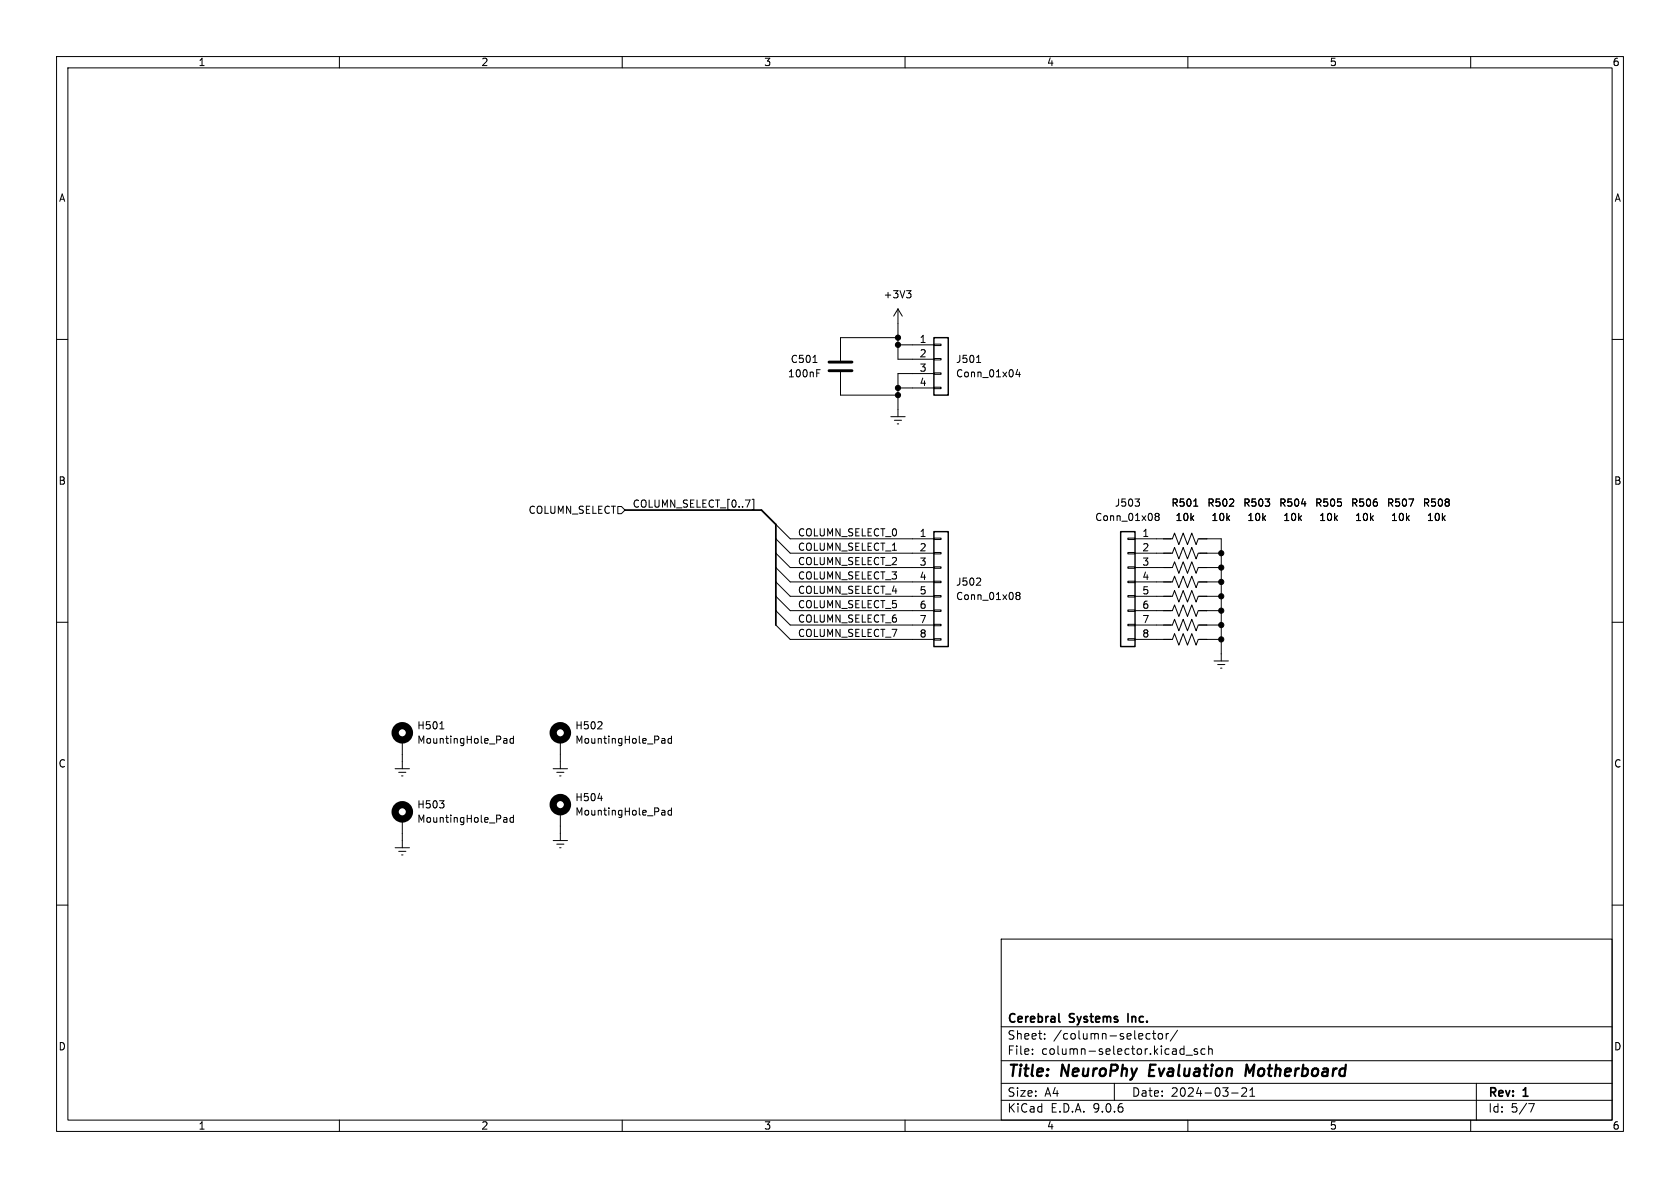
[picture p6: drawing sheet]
(kicad_sch
 (version 20250114)
 (generator "eeschema")
 (generator_version "9.0")
 (paper "A4")
 (title_block
  (title "NeuroPhy Evaluation Motherboard")
  (date "2024-03-21")
  (rev "1")
  (company "Cerebral Systems Inc."))
 (lib_symbols
  (symbol "Connector_Generic:Conn_01x04"
   (pin_names
    (offset 1.016) (hide yes)) (exclude_from_sim no) (in_bom yes) (on_board yes)
   (property "Reference" "J" (at 0 5.08 0) (effects (font (size 1.27 1.27))))
   (property "Value" "Conn_01x04" (at 0 -7.62 0) (effects (font (size 1.27 1.27))))
   (property "Footprint" "" (at 0 0 0) (effects (font (size 1.27 1.27)) (hide yes)))
   (property "Datasheet" "~" (at 0 0 0) (effects (font (size 1.27 1.27)) (hide yes)))
   (property "Description" "Generic connector, single row, 01x04, script generated (kicad-library-utils/schlib/autogen/connector/)" (at 0 0 0) (effects (font (size 1.27 1.27)) (hide yes)))
   (symbol "Conn_01x04_1_1"
    (rectangle (start -1.27 3.81) (end 1.27 -6.35) (stroke (width 0.254) (type default)) (fill (type background)))
    (rectangle (start -1.27 2.667) (end 0 2.413) (stroke (width 0.1524) (type default)) (fill (type none)))
    (rectangle (start -1.27 0.127) (end 0 -0.127) (stroke (width 0.1524) (type default)) (fill (type none)))
    (rectangle (start -1.27 -2.413) (end 0 -2.667) (stroke (width 0.1524) (type default)) (fill (type none)))
    (rectangle (start -1.27 -4.953) (end 0 -5.207) (stroke (width 0.1524) (type default)) (fill (type none)))
    (pin passive line (at -5.08 2.54 0) (length 3.81) (name "Pin_1" (effects (font (size 1.27 1.27)))) (number "1" (effects (font (size 1.27 1.27)))))
    (pin passive line (at -5.08 0 0) (length 3.81) (name "Pin_2" (effects (font (size 1.27 1.27)))) (number "2" (effects (font (size 1.27 1.27)))))
    (pin passive line (at -5.08 -2.54 0) (length 3.81) (name "Pin_3" (effects (font (size 1.27 1.27)))) (number "3" (effects (font (size 1.27 1.27)))))
    (pin passive line (at -5.08 -5.08 0) (length 3.81) (name "Pin_4" (effects (font (size 1.27 1.27)))) (number "4" (effects (font (size 1.27 1.27))))))
   (embedded_fonts no))
  (symbol "Connector_Generic:Conn_01x08"
   (pin_names
    (offset 1.016) (hide yes)) (exclude_from_sim no) (in_bom yes) (on_board yes)
   (property "Reference" "J" (at 0 10.16 0) (effects (font (size 1.27 1.27))))
   (property "Value" "Conn_01x08" (at 0 -12.7 0) (effects (font (size 1.27 1.27))))
   (property "Footprint" "" (at 0 0 0) (effects (font (size 1.27 1.27)) (hide yes)))
   (property "Datasheet" "~" (at 0 0 0) (effects (font (size 1.27 1.27)) (hide yes)))
   (property "Description" "Generic connector, single row, 01x08, script generated (kicad-library-utils/schlib/autogen/connector/)" (at 0 0 0) (effects (font (size 1.27 1.27)) (hide yes)))
   (symbol "Conn_01x08_1_1"
    (rectangle (start -1.27 8.89) (end 1.27 -11.43) (stroke (width 0.254) (type default)) (fill (type background)))
    (rectangle (start -1.27 7.747) (end 0 7.493) (stroke (width 0.1524) (type default)) (fill (type none)))
    (rectangle (start -1.27 5.207) (end 0 4.953) (stroke (width 0.1524) (type default)) (fill (type none)))
    (rectangle (start -1.27 2.667) (end 0 2.413) (stroke (width 0.1524) (type default)) (fill (type none)))
    (rectangle (start -1.27 0.127) (end 0 -0.127) (stroke (width 0.1524) (type default)) (fill (type none)))
    (rectangle (start -1.27 -2.413) (end 0 -2.667) (stroke (width 0.1524) (type default)) (fill (type none)))
    (rectangle (start -1.27 -4.953) (end 0 -5.207) (stroke (width 0.1524) (type default)) (fill (type none)))
    (rectangle (start -1.27 -7.493) (end 0 -7.747) (stroke (width 0.1524) (type default)) (fill (type none)))
    (rectangle (start -1.27 -10.033) (end 0 -10.287) (stroke (width 0.1524) (type default)) (fill (type none)))
    (pin passive line (at -5.08 7.62 0) (length 3.81) (name "Pin_1" (effects (font (size 1.27 1.27)))) (number "1" (effects (font (size 1.27 1.27)))))
    (pin passive line (at -5.08 5.08 0) (length 3.81) (name "Pin_2" (effects (font (size 1.27 1.27)))) (number "2" (effects (font (size 1.27 1.27)))))
    (pin passive line (at -5.08 2.54 0) (length 3.81) (name "Pin_3" (effects (font (size 1.27 1.27)))) (number "3" (effects (font (size 1.27 1.27)))))
    (pin passive line (at -5.08 0 0) (length 3.81) (name "Pin_4" (effects (font (size 1.27 1.27)))) (number "4" (effects (font (size 1.27 1.27)))))
    (pin passive line (at -5.08 -2.54 0) (length 3.81) (name "Pin_5" (effects (font (size 1.27 1.27)))) (number "5" (effects (font (size 1.27 1.27)))))
    (pin passive line (at -5.08 -5.08 0) (length 3.81) (name "Pin_6" (effects (font (size 1.27 1.27)))) (number "6" (effects (font (size 1.27 1.27)))))
    (pin passive line (at -5.08 -7.62 0) (length 3.81) (name "Pin_7" (effects (font (size 1.27 1.27)))) (number "7" (effects (font (size 1.27 1.27)))))
    (pin passive line (at -5.08 -10.16 0) (length 3.81) (name "Pin_8" (effects (font (size 1.27 1.27)))) (number "8" (effects (font (size 1.27 1.27))))))
   (embedded_fonts no))
  (symbol "Device:C"
   (pin_numbers (hide yes))
   (pin_names
    (offset 0.254)) (exclude_from_sim no) (in_bom yes) (on_board yes)
   (property "Reference" "C" (at 0.635 2.54 0) (effects (font (size 1.27 1.27)) (justify left)))
   (property "Value" "C" (at 0.635 -2.54 0) (effects (font (size 1.27 1.27)) (justify left)))
   (property "Footprint" "" (at 0.9652 -3.81 0) (effects (font (size 1.27 1.27)) (hide yes)))
   (property "Datasheet" "~" (at 0 0 0) (effects (font (size 1.27 1.27)) (hide yes)))
   (property "Description" "Unpolarized capacitor" (at 0 0 0) (effects (font (size 1.27 1.27)) (hide yes)))
   (symbol "C_0_1"
    (polyline (pts (xy -2.032 0.762) (xy 2.032 0.762)) (stroke (width 0.508) (type default)) (fill (type none)))
    (polyline (pts (xy -2.032 -0.762) (xy 2.032 -0.762)) (stroke (width 0.508) (type default)) (fill (type none))))
   (symbol "C_1_1"
    (pin passive line (at 0 3.81 270) (length 2.794) (name "~" (effects (font (size 1.27 1.27)))) (number "1" (effects (font (size 1.27 1.27)))))
    (pin passive line (at 0 -3.81 90) (length 2.794) (name "~" (effects (font (size 1.27 1.27)))) (number "2" (effects (font (size 1.27 1.27))))))
   (embedded_fonts no))
  (symbol "Device:R_US"
   (pin_numbers (hide yes))
   (pin_names
    (offset 0)) (exclude_from_sim no) (in_bom yes) (on_board yes)
   (property "Reference" "R" (at 2.54 0 90) (effects (font (size 1.27 1.27))))
   (property "Value" "R_US" (at -2.54 0 90) (effects (font (size 1.27 1.27))))
   (property "Footprint" "" (at 1.016 -0.254 90) (effects (font (size 1.27 1.27)) (hide yes)))
   (property "Datasheet" "~" (at 0 0 0) (effects (font (size 1.27 1.27)) (hide yes)))
   (property "Description" "Resistor, US symbol" (at 0 0 0) (effects (font (size 1.27 1.27)) (hide yes)))
   (symbol "R_US_0_1"
    (polyline (pts (xy 0 2.286) (xy 0 2.54)) (stroke (width 0) (type default)) (fill (type none)))
    (polyline (pts (xy 0 2.286) (xy 1.016 1.905) (xy 0 1.524) (xy -1.016 1.143) (xy 0 0.762)) (stroke (width 0) (type default)) (fill (type none)))
    (polyline (pts (xy 0 0.762) (xy 1.016 0.381) (xy 0 0) (xy -1.016 -0.381) (xy 0 -0.762)) (stroke (width 0) (type default)) (fill (type none)))
    (polyline (pts (xy 0 -0.762) (xy 1.016 -1.143) (xy 0 -1.524) (xy -1.016 -1.905) (xy 0 -2.286)) (stroke (width 0) (type default)) (fill (type none)))
    (polyline (pts (xy 0 -2.286) (xy 0 -2.54)) (stroke (width 0) (type default)) (fill (type none))))
   (symbol "R_US_1_1"
    (pin passive line (at 0 3.81 270) (length 1.27) (name "~" (effects (font (size 1.27 1.27)))) (number "1" (effects (font (size 1.27 1.27)))))
    (pin passive line (at 0 -3.81 90) (length 1.27) (name "~" (effects (font (size 1.27 1.27)))) (number "2" (effects (font (size 1.27 1.27))))))
   (embedded_fonts no))
  (symbol "Mechanical:MountingHole_Pad"
   (pin_numbers (hide yes))
   (pin_names
    (offset 1.016) (hide yes)) (exclude_from_sim no) (in_bom yes) (on_board yes)
   (property "Reference" "H" (at 0 6.35 0) (effects (font (size 1.27 1.27))))
   (property "Value" "MountingHole_Pad" (at 0 4.445 0) (effects (font (size 1.27 1.27))))
   (property "Footprint" "" (at 0 0 0) (effects (font (size 1.27 1.27)) (hide yes)))
   (property "Datasheet" "~" (at 0 0 0) (effects (font (size 1.27 1.27)) (hide yes)))
   (property "Description" "Mounting Hole with connection" (at 0 0 0) (effects (font (size 1.27 1.27)) (hide yes)))
   (symbol "MountingHole_Pad_0_1"
    (circle (center 0 1.27) (radius 1.27) (stroke (width 1.27) (type default)) (fill (type none))))
   (symbol "MountingHole_Pad_1_1"
    (pin input line (at 0 -2.54 90) (length 2.54) (name "1" (effects (font (size 1.27 1.27)))) (number "1" (effects (font (size 1.27 1.27))))))
   (embedded_fonts no))
  (symbol "power:+3V3"
   (power)
   (pin_names
    (offset 0)) (exclude_from_sim no) (in_bom yes) (on_board yes)
   (property "Reference" "#PWR" (at 0 -3.81 0) (effects (font (size 1.27 1.27)) (hide yes)))
   (property "Value" "+3V3" (at 0 3.556 0) (effects (font (size 1.27 1.27))))
   (property "Footprint" "" (at 0 0 0) (effects (font (size 1.27 1.27)) (hide yes)))
   (property "Datasheet" "" (at 0 0 0) (effects (font (size 1.27 1.27)) (hide yes)))
   (property "Description" "Power symbol creates a global label with name \"+3V3\"" (at 0 0 0) (effects (font (size 1.27 1.27)) (hide yes)))
   (symbol "+3V3_0_1"
    (polyline (pts (xy -0.762 1.27) (xy 0 2.54)) (stroke (width 0) (type default)) (fill (type none)))
    (polyline (pts (xy 0 2.54) (xy 0.762 1.27)) (stroke (width 0) (type default)) (fill (type none)))
    (polyline (pts (xy 0 0) (xy 0 2.54)) (stroke (width 0) (type default)) (fill (type none))))
   (symbol "+3V3_1_1"
    (pin power_in line (at 0 0 90) (length 0) (hide yes) (name "+3V3" (effects (font (size 1.27 1.27)))) (number "1" (effects (font (size 1.27 1.27))))))
   (embedded_fonts no))
  (symbol "power:Earth"
   (power)
   (pin_names
    (offset 0)) (exclude_from_sim no) (in_bom yes) (on_board yes)
   (property "Reference" "#PWR" (at 0 -6.35 0) (effects (font (size 1.27 1.27)) (hide yes)))
   (property "Value" "Earth" (at 0 -3.81 0) (effects (font (size 1.27 1.27)) (hide yes)))
   (property "Footprint" "" (at 0 0 0) (effects (font (size 1.27 1.27)) (hide yes)))
   (property "Datasheet" "~" (at 0 0 0) (effects (font (size 1.27 1.27)) (hide yes)))
   (property "Description" "Power symbol creates a global label with name \"Earth\"" (at 0 0 0) (effects (font (size 1.27 1.27)) (hide yes)))
   (symbol "Earth_0_1"
    (polyline (pts (xy -0.635 -1.905) (xy 0.635 -1.905)) (stroke (width 0) (type default)) (fill (type none)))
    (polyline (pts (xy -0.127 -2.54) (xy 0.127 -2.54)) (stroke (width 0) (type default)) (fill (type none)))
    (polyline (pts (xy 0 -1.27) (xy 0 0)) (stroke (width 0) (type default)) (fill (type none)))
    (polyline (pts (xy 1.27 -1.27) (xy -1.27 -1.27)) (stroke (width 0) (type default)) (fill (type none))))
   (symbol "Earth_1_1"
    (pin power_in line (at 0 0 270) (length 0) (hide yes) (name "Earth" (effects (font (size 1.27 1.27)))) (number "1" (effects (font (size 1.27 1.27))))))
   (embedded_fonts no)))
 (junction
  (at 158.75 60.96)
  (diameter 0)
  (color 0 0 0 0))
 (junction
  (at 215.9 113.03)
  (diameter 0)
  (color 0 0 0 0))
 (junction
  (at 215.9 110.49)
  (diameter 0)
  (color 0 0 0 0))
 (junction
  (at 215.9 105.41)
  (diameter 0)
  (color 0 0 0 0))
 (junction
  (at 215.9 100.33)
  (diameter 0)
  (color 0 0 0 0))
 (junction
  (at 158.75 68.58)
  (diameter 0)
  (color 0 0 0 0))
 (junction
  (at 215.9 102.87)
  (diameter 0)
  (color 0 0 0 0))
 (junction
  (at 158.75 59.69)
  (diameter 0)
  (color 0 0 0 0))
 (junction
  (at 215.9 107.95)
  (diameter 0)
  (color 0 0 0 0))
 (junction
  (at 158.75 69.85)
  (diameter 0)
  (color 0 0 0 0))
 (junction
  (at 215.9 97.79)
  (diameter 0)
  (color 0 0 0 0))
 (bus_entry
  (at 137.16 100.33)
  (size 2.54 2.54)
  (stroke (width 0) (type default)))
 (bus_entry
  (at 137.16 92.71)
  (size 2.54 2.54)
  (stroke (width 0) (type default)))
 (bus_entry
  (at 137.16 102.87)
  (size 2.54 2.54)
  (stroke (width 0) (type default)))
 (bus_entry
  (at 137.16 110.49)
  (size 2.54 2.54)
  (stroke (width 0) (type default)))
 (bus_entry
  (at 137.16 107.95)
  (size 2.54 2.54)
  (stroke (width 0) (type default)))
 (bus_entry
  (at 137.16 105.41)
  (size 2.54 2.54)
  (stroke (width 0) (type default)))
 (bus_entry
  (at 137.16 95.25)
  (size 2.54 2.54)
  (stroke (width 0) (type default)))
 (bus_entry
  (at 137.16 97.79)
  (size 2.54 2.54)
  (stroke (width 0) (type default)))
 (wire
  (pts (xy 158.75 60.96) (xy 158.75 63.5))
  (stroke (width 0) (type default)))
 (wire
  (pts (xy 158.75 59.69) (xy 158.75 60.96))
  (stroke (width 0) (type default)))
 (wire
  (pts (xy 215.9 100.33) (xy 215.9 102.87))
  (stroke (width 0) (type default)))
 (wire
  (pts (xy 204.47 100.33) (xy 205.74 100.33))
  (stroke (width 0) (type default)))
 (wire
  (pts (xy 71.12 147.32) (xy 71.12 148.59))
  (stroke (width 0) (type default)))
 (wire
  (pts (xy 161.29 66.04) (xy 158.75 66.04))
  (stroke (width 0) (type default)))
 (wire
  (pts (xy 204.47 102.87) (xy 205.74 102.87))
  (stroke (width 0) (type default)))
 (wire
  (pts (xy 139.7 97.79) (xy 161.29 97.79))
  (stroke (width 0) (type default)))
 (wire
  (pts (xy 213.36 97.79) (xy 215.9 97.79))
  (stroke (width 0) (type default)))
 (wire
  (pts (xy 158.75 69.85) (xy 158.75 72.39))
  (stroke (width 0) (type default)))
 (wire
  (pts (xy 158.75 68.58) (xy 161.29 68.58))
  (stroke (width 0) (type default)))
 (bus
  (pts (xy 137.16 95.25) (xy 137.16 97.79))
  (stroke (width 0) (type default)))
 (wire
  (pts (xy 139.7 113.03) (xy 161.29 113.03))
  (stroke (width 0) (type default)))
 (wire
  (pts (xy 148.59 59.69) (xy 158.75 59.69))
  (stroke (width 0) (type default)))
 (wire
  (pts (xy 215.9 113.03) (xy 215.9 115.57))
  (stroke (width 0) (type default)))
 (wire
  (pts (xy 161.29 60.96) (xy 158.75 60.96))
  (stroke (width 0) (type default)))
 (wire
  (pts (xy 148.59 69.85) (xy 158.75 69.85))
  (stroke (width 0) (type default)))
 (bus
  (pts (xy 137.16 105.41) (xy 137.16 107.95))
  (stroke (width 0) (type default)))
 (wire
  (pts (xy 215.9 110.49) (xy 215.9 113.03))
  (stroke (width 0) (type default)))
 (wire
  (pts (xy 71.12 133.35) (xy 71.12 134.62))
  (stroke (width 0) (type default)))
 (wire
  (pts (xy 148.59 68.58) (xy 148.59 69.85))
  (stroke (width 0) (type default)))
 (wire
  (pts (xy 99.06 146.05) (xy 99.06 147.32))
  (stroke (width 0) (type default)))
 (bus
  (pts (xy 137.16 92.71) (xy 134.62 90.17))
  (stroke (width 0) (type default)))
 (bus
  (pts (xy 110.49 90.17) (xy 134.62 90.17))
  (stroke (width 0) (type default)))
 (bus
  (pts (xy 137.16 107.95) (xy 137.16 110.49))
  (stroke (width 0) (type default)))
 (wire
  (pts (xy 215.9 107.95) (xy 215.9 110.49))
  (stroke (width 0) (type default)))
 (bus
  (pts (xy 137.16 102.87) (xy 137.16 105.41))
  (stroke (width 0) (type default)))
 (wire
  (pts (xy 139.7 105.41) (xy 161.29 105.41))
  (stroke (width 0) (type default)))
 (wire
  (pts (xy 139.7 107.95) (xy 161.29 107.95))
  (stroke (width 0) (type default)))
 (wire
  (pts (xy 215.9 105.41) (xy 215.9 107.95))
  (stroke (width 0) (type default)))
 (wire
  (pts (xy 139.7 102.87) (xy 161.29 102.87))
  (stroke (width 0) (type default)))
 (bus
  (pts (xy 137.16 92.71) (xy 137.16 95.25))
  (stroke (width 0) (type default)))
 (wire
  (pts (xy 161.29 63.5) (xy 158.75 63.5))
  (stroke (width 0) (type default)))
 (wire
  (pts (xy 215.9 95.25) (xy 215.9 97.79))
  (stroke (width 0) (type default)))
 (wire
  (pts (xy 204.47 113.03) (xy 205.74 113.03))
  (stroke (width 0) (type default)))
 (wire
  (pts (xy 158.75 66.04) (xy 158.75 68.58))
  (stroke (width 0) (type default)))
 (wire
  (pts (xy 204.47 105.41) (xy 205.74 105.41))
  (stroke (width 0) (type default)))
 (wire
  (pts (xy 213.36 110.49) (xy 215.9 110.49))
  (stroke (width 0) (type default)))
 (wire
  (pts (xy 139.7 100.33) (xy 161.29 100.33))
  (stroke (width 0) (type default)))
 (wire
  (pts (xy 213.36 113.03) (xy 215.9 113.03))
  (stroke (width 0) (type default)))
 (wire
  (pts (xy 158.75 57.15) (xy 158.75 59.69))
  (stroke (width 0) (type default)))
 (bus
  (pts (xy 137.16 97.79) (xy 137.16 100.33))
  (stroke (width 0) (type default)))
 (wire
  (pts (xy 213.36 107.95) (xy 215.9 107.95))
  (stroke (width 0) (type default)))
 (wire
  (pts (xy 139.7 110.49) (xy 161.29 110.49))
  (stroke (width 0) (type default)))
 (wire
  (pts (xy 204.47 95.25) (xy 205.74 95.25))
  (stroke (width 0) (type default)))
 (wire
  (pts (xy 158.75 68.58) (xy 158.75 69.85))
  (stroke (width 0) (type default)))
 (wire
  (pts (xy 213.36 100.33) (xy 215.9 100.33))
  (stroke (width 0) (type default)))
 (wire
  (pts (xy 148.59 59.69) (xy 148.59 60.96))
  (stroke (width 0) (type default)))
 (wire
  (pts (xy 99.06 133.35) (xy 99.06 134.62))
  (stroke (width 0) (type default)))
 (wire
  (pts (xy 213.36 102.87) (xy 215.9 102.87))
  (stroke (width 0) (type default)))
 (wire
  (pts (xy 139.7 95.25) (xy 161.29 95.25))
  (stroke (width 0) (type default)))
 (wire
  (pts (xy 204.47 107.95) (xy 205.74 107.95))
  (stroke (width 0) (type default)))
 (wire
  (pts (xy 215.9 97.79) (xy 215.9 100.33))
  (stroke (width 0) (type default)))
 (wire
  (pts (xy 213.36 105.41) (xy 215.9 105.41))
  (stroke (width 0) (type default)))
 (bus
  (pts (xy 137.16 100.33) (xy 137.16 102.87))
  (stroke (width 0) (type default)))
 (wire
  (pts (xy 204.47 110.49) (xy 205.74 110.49))
  (stroke (width 0) (type default)))
 (wire
  (pts (xy 215.9 102.87) (xy 215.9 105.41))
  (stroke (width 0) (type default)))
 (wire
  (pts (xy 204.47 97.79) (xy 205.74 97.79))
  (stroke (width 0) (type default)))
 (wire
  (pts (xy 213.36 95.25) (xy 215.9 95.25))
  (stroke (width 0) (type default)))
 (label "COLUMN_SELECT_5"
  (at 140.97 107.95 0)
  (effects (font (size 1.27 1.27)) (justify left bottom)))
 (label "COLUMN_SELECT_6"
  (at 140.97 110.49 0)
  (effects (font (size 1.27 1.27)) (justify left bottom)))
 (label "COLUMN_SELECT_7"
  (at 140.97 113.03 0)
  (effects (font (size 1.27 1.27)) (justify left bottom)))
 (label "COLUMN_SELECT_0"
  (at 140.97 95.25 0)
  (effects (font (size 1.27 1.27)) (justify left bottom)))
 (label "COLUMN_SELECT_[0..7]"
  (at 111.76 90.17 0)
  (effects (font (size 1.27 1.27)) (justify left bottom)))
 (label "COLUMN_SELECT_3"
  (at 140.97 102.87 0)
  (effects (font (size 1.27 1.27)) (justify left bottom)))
 (label "COLUMN_SELECT_4"
  (at 140.97 105.41 0)
  (effects (font (size 1.27 1.27)) (justify left bottom)))
 (label "COLUMN_SELECT_2"
  (at 140.97 100.33 0)
  (effects (font (size 1.27 1.27)) (justify left bottom)))
 (label "COLUMN_SELECT_1"
  (at 140.97 97.79 0)
  (effects (font (size 1.27 1.27)) (justify left bottom)))
 (hierarchical_label "COLUMN_SELECT"
  (shape input)
  (at 110.49 90.17 180)
  (effects (font (size 1.27 1.27)) (justify right)))
 (symbol
  (lib_id "Device:R_US")
  (at 209.55 97.79 90)
  (unit 1)
  (exclude_from_sim no)
  (in_bom yes)
  (on_board yes)
  (dnp no)
  (property "Reference" "R502" (at 215.9 88.9 90) (effects (font (size 1.27 1.27))))
  (property "Value" "10k" (at 215.9 91.44 90) (effects (font (size 1.27 1.27))))
  (property "Footprint" "Resistor_SMD:R_0603_1608Metric" (at 209.804 96.774 90) (effects (font (size 1.27 1.27)) (hide yes)))
  (property "Datasheet" "~" (at 209.55 97.79 0) (effects (font (size 1.27 1.27)) (hide yes)))
  (property "Description" "" (at 209.55 97.79 0) (effects (font (size 1.27 1.27))))
  (pin "2")
  (pin "1"))
 (symbol
  (lib_id "Mechanical:MountingHole_Pad")
  (at 99.06 143.51 0)
  (unit 1)
  (exclude_from_sim no)
  (in_bom yes)
  (on_board yes)
  (dnp no)
  (fields_autoplaced yes)
  (property "Reference" "H504" (at 101.6 140.97 0) (effects (font (size 1.27 1.27)) (justify left)))
  (property "Value" "MountingHole_Pad" (at 101.6 143.51 0) (effects (font (size 1.27 1.27)) (justify left)))
  (property "Footprint" "MountingHole:MountingHole_2.7mm_M2.5_Pad_Via" (at 99.06 143.51 0) (effects (font (size 1.27 1.27)) (hide yes)))
  (property "Datasheet" "~" (at 99.06 143.51 0) (effects (font (size 1.27 1.27)) (hide yes)))
  (property "Description" "" (at 99.06 143.51 0) (effects (font (size 1.27 1.27))))
  (pin "1"))
 (symbol
  (lib_id "Mechanical:MountingHole_Pad")
  (at 71.12 144.78 0)
  (unit 1)
  (exclude_from_sim no)
  (in_bom yes)
  (on_board yes)
  (dnp no)
  (fields_autoplaced yes)
  (property "Reference" "H503" (at 73.66 142.24 0) (effects (font (size 1.27 1.27)) (justify left)))
  (property "Value" "MountingHole_Pad" (at 73.66 144.78 0) (effects (font (size 1.27 1.27)) (justify left)))
  (property "Footprint" "MountingHole:MountingHole_2.7mm_M2.5_Pad_Via" (at 71.12 144.78 0) (effects (font (size 1.27 1.27)) (hide yes)))
  (property "Datasheet" "~" (at 71.12 144.78 0) (effects (font (size 1.27 1.27)) (hide yes)))
  (property "Description" "" (at 71.12 144.78 0) (effects (font (size 1.27 1.27))))
  (pin "1"))
 (symbol
  (lib_id "Device:R_US")
  (at 209.55 110.49 90)
  (unit 1)
  (exclude_from_sim no)
  (in_bom yes)
  (on_board yes)
  (dnp no)
  (property "Reference" "R507" (at 247.65 88.9 90) (effects (font (size 1.27 1.27))))
  (property "Value" "10k" (at 247.65 91.44 90) (effects (font (size 1.27 1.27))))
  (property "Footprint" "Resistor_SMD:R_0603_1608Metric" (at 209.804 109.474 90) (effects (font (size 1.27 1.27)) (hide yes)))
  (property "Datasheet" "~" (at 209.55 110.49 0) (effects (font (size 1.27 1.27)) (hide yes)))
  (property "Description" "" (at 209.55 110.49 0) (effects (font (size 1.27 1.27))))
  (pin "2")
  (pin "1"))
 (symbol
  (lib_id "power:Earth")
  (at 71.12 148.59 0)
  (unit 1)
  (exclude_from_sim no)
  (in_bom yes)
  (on_board yes)
  (dnp no)
  (fields_autoplaced yes)
  (property "Reference" "#PWR0106" (at 71.12 154.94 0) (effects (font (size 1.27 1.27)) (hide yes)))
  (property "Value" "Earth" (at 71.12 152.4 0) (effects (font (size 1.27 1.27)) (hide yes)))
  (property "Footprint" "" (at 71.12 148.59 0) (effects (font (size 1.27 1.27)) (hide yes)))
  (property "Datasheet" "~" (at 71.12 148.59 0) (effects (font (size 1.27 1.27)) (hide yes)))
  (property "Description" "" (at 71.12 148.59 0) (effects (font (size 1.27 1.27))))
  (pin "1"))
 (symbol
  (lib_id "Mechanical:MountingHole_Pad")
  (at 99.06 130.81 0)
  (unit 1)
  (exclude_from_sim no)
  (in_bom yes)
  (on_board yes)
  (dnp no)
  (fields_autoplaced yes)
  (property "Reference" "H502" (at 101.6 128.27 0) (effects (font (size 1.27 1.27)) (justify left)))
  (property "Value" "MountingHole_Pad" (at 101.6 130.81 0) (effects (font (size 1.27 1.27)) (justify left)))
  (property "Footprint" "MountingHole:MountingHole_2.7mm_M2.5_Pad_Via" (at 99.06 130.81 0) (effects (font (size 1.27 1.27)) (hide yes)))
  (property "Datasheet" "~" (at 99.06 130.81 0) (effects (font (size 1.27 1.27)) (hide yes)))
  (property "Description" "" (at 99.06 130.81 0) (effects (font (size 1.27 1.27))))
  (pin "1"))
 (symbol
  (lib_id "Device:C")
  (at 148.59 64.77 180)
  (unit 1)
  (exclude_from_sim no)
  (in_bom yes)
  (on_board yes)
  (dnp no)
  (property "Reference" "C501" (at 142.24 63.5 0) (effects (font (size 1.27 1.27))))
  (property "Value" "100nF" (at 142.24 66.04 0) (effects (font (size 1.27 1.27))))
  (property "Footprint" "Capacitor_SMD:C_0603_1608Metric" (at 147.6248 60.96 0) (effects (font (size 1.27 1.27)) (hide yes)))
  (property "Datasheet" "~" (at 148.59 64.77 0) (effects (font (size 1.27 1.27)) (hide yes)))
  (property "Description" "" (at 148.59 64.77 0) (effects (font (size 1.27 1.27))))
  (pin "1")
  (pin "2"))
 (symbol
  (lib_id "power:Earth")
  (at 158.75 72.39 0)
  (unit 1)
  (exclude_from_sim no)
  (in_bom yes)
  (on_board yes)
  (dnp no)
  (fields_autoplaced yes)
  (property "Reference" "#PWR0108" (at 158.75 78.74 0) (effects (font (size 1.27 1.27)) (hide yes)))
  (property "Value" "Earth" (at 158.75 76.2 0) (effects (font (size 1.27 1.27)) (hide yes)))
  (property "Footprint" "" (at 158.75 72.39 0) (effects (font (size 1.27 1.27)) (hide yes)))
  (property "Datasheet" "~" (at 158.75 72.39 0) (effects (font (size 1.27 1.27)) (hide yes)))
  (property "Description" "" (at 158.75 72.39 0) (effects (font (size 1.27 1.27))))
  (pin "1"))
 (symbol
  (lib_id "Device:R_US")
  (at 209.55 107.95 90)
  (unit 1)
  (exclude_from_sim no)
  (in_bom yes)
  (on_board yes)
  (dnp no)
  (property "Reference" "R506" (at 241.3 88.9 90) (effects (font (size 1.27 1.27))))
  (property "Value" "10k" (at 241.3 91.44 90) (effects (font (size 1.27 1.27))))
  (property "Footprint" "Resistor_SMD:R_0603_1608Metric" (at 209.804 106.934 90) (effects (font (size 1.27 1.27)) (hide yes)))
  (property "Datasheet" "~" (at 209.55 107.95 0) (effects (font (size 1.27 1.27)) (hide yes)))
  (property "Description" "" (at 209.55 107.95 0) (effects (font (size 1.27 1.27))))
  (pin "2")
  (pin "1"))
 (symbol
  (lib_id "Connector_Generic:Conn_01x08")
  (at 166.37 102.87 0)
  (unit 1)
  (exclude_from_sim no)
  (in_bom yes)
  (on_board yes)
  (dnp no)
  (fields_autoplaced yes)
  (property "Reference" "J502" (at 168.91 102.87 0) (effects (font (size 1.27 1.27)) (justify left)))
  (property "Value" "Conn_01x08" (at 168.91 105.41 0) (effects (font (size 1.27 1.27)) (justify left)))
  (property "Footprint" "Connector_PinHeader_2.54mm:PinHeader_1x08_P2.54mm_Vertical" (at 166.37 102.87 0) (effects (font (size 1.27 1.27)) (hide yes)))
  (property "Datasheet" "~" (at 166.37 102.87 0) (effects (font (size 1.27 1.27)) (hide yes)))
  (property "Description" "" (at 166.37 102.87 0) (effects (font (size 1.27 1.27))))
  (pin "7")
  (pin "8")
  (pin "1")
  (pin "5")
  (pin "2")
  (pin "3")
  (pin "4")
  (pin "6"))
 (symbol
  (lib_id "Connector_Generic:Conn_01x08")
  (at 199.39 102.87 0)
  (mirror y)
  (unit 1)
  (exclude_from_sim no)
  (in_bom yes)
  (on_board yes)
  (dnp no)
  (fields_autoplaced yes)
  (property "Reference" "J503" (at 199.39 88.9 0) (effects (font (size 1.27 1.27))))
  (property "Value" "Conn_01x08" (at 199.39 91.44 0) (effects (font (size 1.27 1.27))))
  (property "Footprint" "Connector_PinHeader_2.54mm:PinHeader_1x08_P2.54mm_Vertical" (at 199.39 102.87 0) (effects (font (size 1.27 1.27)) (hide yes)))
  (property "Datasheet" "~" (at 199.39 102.87 0) (effects (font (size 1.27 1.27)) (hide yes)))
  (property "Description" "" (at 199.39 102.87 0) (effects (font (size 1.27 1.27))))
  (pin "7")
  (pin "8")
  (pin "4")
  (pin "5")
  (pin "6")
  (pin "3")
  (pin "2")
  (pin "1"))
 (symbol
  (lib_id "power:+3V3")
  (at 158.75 57.15 0)
  (unit 1)
  (exclude_from_sim no)
  (in_bom yes)
  (on_board yes)
  (dnp no)
  (fields_autoplaced yes)
  (property "Reference" "#PWR0109" (at 158.75 60.96 0) (effects (font (size 1.27 1.27)) (hide yes)))
  (property "Value" "+3V3" (at 158.75 52.07 0) (effects (font (size 1.27 1.27))))
  (property "Footprint" "" (at 158.75 57.15 0) (effects (font (size 1.27 1.27)) (hide yes)))
  (property "Datasheet" "" (at 158.75 57.15 0) (effects (font (size 1.27 1.27)) (hide yes)))
  (property "Description" "" (at 158.75 57.15 0) (effects (font (size 1.27 1.27))))
  (pin "1"))
 (symbol
  (lib_id "power:Earth")
  (at 71.12 134.62 0)
  (unit 1)
  (exclude_from_sim no)
  (in_bom yes)
  (on_board yes)
  (dnp no)
  (fields_autoplaced yes)
  (property "Reference" "#PWR0107" (at 71.12 140.97 0) (effects (font (size 1.27 1.27)) (hide yes)))
  (property "Value" "Earth" (at 71.12 138.43 0) (effects (font (size 1.27 1.27)) (hide yes)))
  (property "Footprint" "" (at 71.12 134.62 0) (effects (font (size 1.27 1.27)) (hide yes)))
  (property "Datasheet" "~" (at 71.12 134.62 0) (effects (font (size 1.27 1.27)) (hide yes)))
  (property "Description" "" (at 71.12 134.62 0) (effects (font (size 1.27 1.27))))
  (pin "1"))
 (symbol
  (lib_id "Mechanical:MountingHole_Pad")
  (at 71.12 130.81 0)
  (unit 1)
  (exclude_from_sim no)
  (in_bom yes)
  (on_board yes)
  (dnp no)
  (fields_autoplaced yes)
  (property "Reference" "H501" (at 73.66 128.27 0) (effects (font (size 1.27 1.27)) (justify left)))
  (property "Value" "MountingHole_Pad" (at 73.66 130.81 0) (effects (font (size 1.27 1.27)) (justify left)))
  (property "Footprint" "MountingHole:MountingHole_2.7mm_M2.5_Pad_Via" (at 71.12 130.81 0) (effects (font (size 1.27 1.27)) (hide yes)))
  (property "Datasheet" "~" (at 71.12 130.81 0) (effects (font (size 1.27 1.27)) (hide yes)))
  (property "Description" "" (at 71.12 130.81 0) (effects (font (size 1.27 1.27))))
  (pin "1"))
 (symbol
  (lib_id "power:Earth")
  (at 99.06 147.32 0)
  (unit 1)
  (exclude_from_sim no)
  (in_bom yes)
  (on_board yes)
  (dnp no)
  (fields_autoplaced yes)
  (property "Reference" "#PWR0105" (at 99.06 153.67 0) (effects (font (size 1.27 1.27)) (hide yes)))
  (property "Value" "Earth" (at 99.06 151.13 0) (effects (font (size 1.27 1.27)) (hide yes)))
  (property "Footprint" "" (at 99.06 147.32 0) (effects (font (size 1.27 1.27)) (hide yes)))
  (property "Datasheet" "~" (at 99.06 147.32 0) (effects (font (size 1.27 1.27)) (hide yes)))
  (property "Description" "" (at 99.06 147.32 0) (effects (font (size 1.27 1.27))))
  (pin "1"))
 (symbol
  (lib_id "Device:R_US")
  (at 209.55 95.25 90)
  (unit 1)
  (exclude_from_sim no)
  (in_bom yes)
  (on_board yes)
  (dnp no)
  (property "Reference" "R501" (at 209.55 88.9 90) (effects (font (size 1.27 1.27))))
  (property "Value" "10k" (at 209.55 91.44 90) (effects (font (size 1.27 1.27))))
  (property "Footprint" "Resistor_SMD:R_0603_1608Metric" (at 209.804 94.234 90) (effects (font (size 1.27 1.27)) (hide yes)))
  (property "Datasheet" "~" (at 209.55 95.25 0) (effects (font (size 1.27 1.27)) (hide yes)))
  (property "Description" "" (at 209.55 95.25 0) (effects (font (size 1.27 1.27))))
  (pin "2")
  (pin "1"))
 (symbol
  (lib_id "Device:R_US")
  (at 209.55 113.03 90)
  (unit 1)
  (exclude_from_sim no)
  (in_bom yes)
  (on_board yes)
  (dnp no)
  (property "Reference" "R508" (at 254 88.9 90) (effects (font (size 1.27 1.27))))
  (property "Value" "10k" (at 254 91.44 90) (effects (font (size 1.27 1.27))))
  (property "Footprint" "Resistor_SMD:R_0603_1608Metric" (at 209.804 112.014 90) (effects (font (size 1.27 1.27)) (hide yes)))
  (property "Datasheet" "~" (at 209.55 113.03 0) (effects (font (size 1.27 1.27)) (hide yes)))
  (property "Description" "" (at 209.55 113.03 0) (effects (font (size 1.27 1.27))))
  (pin "2")
  (pin "1"))
 (symbol
  (lib_id "Device:R_US")
  (at 209.55 102.87 90)
  (unit 1)
  (exclude_from_sim no)
  (in_bom yes)
  (on_board yes)
  (dnp no)
  (property "Reference" "R504" (at 228.6 88.9 90) (effects (font (size 1.27 1.27))))
  (property "Value" "10k" (at 228.6 91.44 90) (effects (font (size 1.27 1.27))))
  (property "Footprint" "Resistor_SMD:R_0603_1608Metric" (at 209.804 101.854 90) (effects (font (size 1.27 1.27)) (hide yes)))
  (property "Datasheet" "~" (at 209.55 102.87 0) (effects (font (size 1.27 1.27)) (hide yes)))
  (property "Description" "" (at 209.55 102.87 0) (effects (font (size 1.27 1.27))))
  (pin "2")
  (pin "1"))
 (symbol
  (lib_id "power:Earth")
  (at 99.06 134.62 0)
  (unit 1)
  (exclude_from_sim no)
  (in_bom yes)
  (on_board yes)
  (dnp no)
  (fields_autoplaced yes)
  (property "Reference" "#PWR0104" (at 99.06 140.97 0) (effects (font (size 1.27 1.27)) (hide yes)))
  (property "Value" "Earth" (at 99.06 138.43 0) (effects (font (size 1.27 1.27)) (hide yes)))
  (property "Footprint" "" (at 99.06 134.62 0) (effects (font (size 1.27 1.27)) (hide yes)))
  (property "Datasheet" "~" (at 99.06 134.62 0) (effects (font (size 1.27 1.27)) (hide yes)))
  (property "Description" "" (at 99.06 134.62 0) (effects (font (size 1.27 1.27))))
  (pin "1"))
 (symbol
  (lib_id "power:Earth")
  (at 215.9 115.57 0)
  (mirror y)
  (unit 1)
  (exclude_from_sim no)
  (in_bom yes)
  (on_board yes)
  (dnp no)
  (fields_autoplaced yes)
  (property "Reference" "#PWR0101" (at 215.9 121.92 0) (effects (font (size 1.27 1.27)) (hide yes)))
  (property "Value" "Earth" (at 215.9 119.38 0) (effects (font (size 1.27 1.27)) (hide yes)))
  (property "Footprint" "" (at 215.9 115.57 0) (effects (font (size 1.27 1.27)) (hide yes)))
  (property "Datasheet" "~" (at 215.9 115.57 0) (effects (font (size 1.27 1.27)) (hide yes)))
  (property "Description" "" (at 215.9 115.57 0) (effects (font (size 1.27 1.27))))
  (pin "1"))
 (symbol
  (lib_id "Device:R_US")
  (at 209.55 100.33 90)
  (unit 1)
  (exclude_from_sim no)
  (in_bom yes)
  (on_board yes)
  (dnp no)
  (property "Reference" "R503" (at 222.25 88.9 90) (effects (font (size 1.27 1.27))))
  (property "Value" "10k" (at 222.25 91.44 90) (effects (font (size 1.27 1.27))))
  (property "Footprint" "Resistor_SMD:R_0603_1608Metric" (at 209.804 99.314 90) (effects (font (size 1.27 1.27)) (hide yes)))
  (property "Datasheet" "~" (at 209.55 100.33 0) (effects (font (size 1.27 1.27)) (hide yes)))
  (property "Description" "" (at 209.55 100.33 0) (effects (font (size 1.27 1.27))))
  (pin "2")
  (pin "1"))
 (symbol
  (lib_id "Device:R_US")
  (at 209.55 105.41 90)
  (unit 1)
  (exclude_from_sim no)
  (in_bom yes)
  (on_board yes)
  (dnp no)
  (property "Reference" "R505" (at 234.95 88.9 90) (effects (font (size 1.27 1.27))))
  (property "Value" "10k" (at 234.95 91.44 90) (effects (font (size 1.27 1.27))))
  (property "Footprint" "Resistor_SMD:R_0603_1608Metric" (at 209.804 104.394 90) (effects (font (size 1.27 1.27)) (hide yes)))
  (property "Datasheet" "~" (at 209.55 105.41 0) (effects (font (size 1.27 1.27)) (hide yes)))
  (property "Description" "" (at 209.55 105.41 0) (effects (font (size 1.27 1.27))))
  (pin "2")
  (pin "1"))
 (symbol
  (lib_id "Connector_Generic:Conn_01x04")
  (at 166.37 63.5 0)
  (unit 1)
  (exclude_from_sim no)
  (in_bom yes)
  (on_board yes)
  (dnp no)
  (fields_autoplaced yes)
  (property "Reference" "J501" (at 168.91 63.5 0) (effects (font (size 1.27 1.27)) (justify left)))
  (property "Value" "Conn_01x04" (at 168.91 66.04 0) (effects (font (size 1.27 1.27)) (justify left)))
  (property "Footprint" "Connector_PinHeader_2.54mm:PinHeader_2x02_P2.54mm_Vertical" (at 166.37 63.5 0) (effects (font (size 1.27 1.27)) (hide yes)))
  (property "Datasheet" "~" (at 166.37 63.5 0) (effects (font (size 1.27 1.27)) (hide yes)))
  (property "Description" "" (at 166.37 63.5 0) (effects (font (size 1.27 1.27))))
  (pin "2")
  (pin "3")
  (pin "1")
  (pin "4")))
